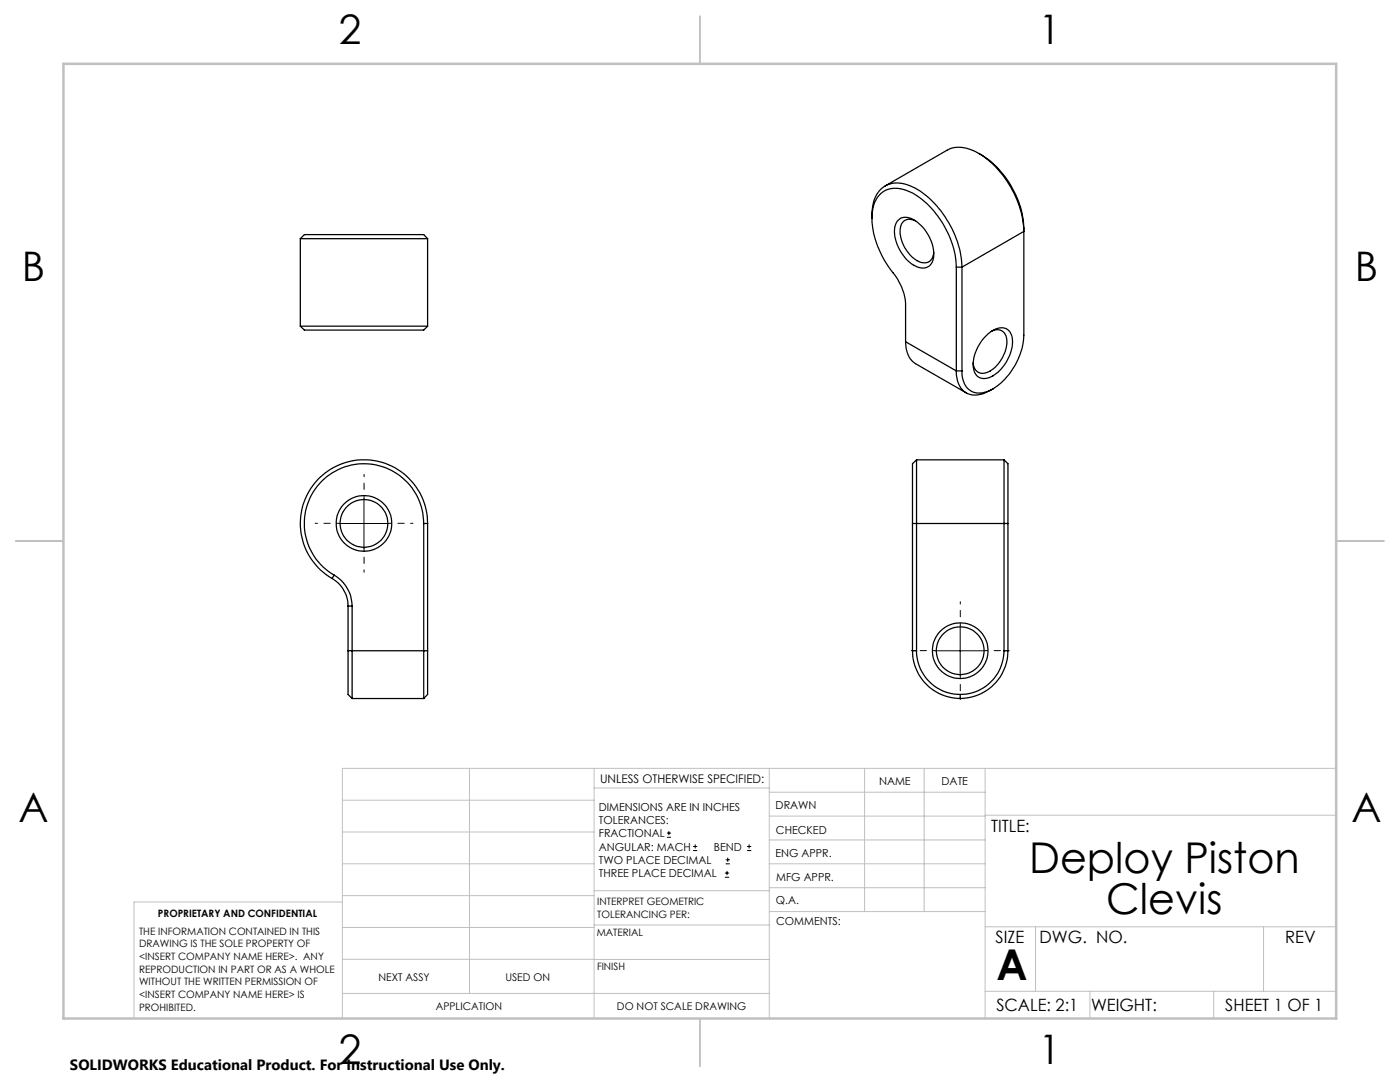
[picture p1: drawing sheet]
<svg xmlns="http://www.w3.org/2000/svg" width="279mm" height="216mm" viewBox="0 0 279 216" stroke-linecap="round" stroke-linejoin="round" font-family="sans-serif">
<g fill="none" stroke="#000" stroke-width=".2">
<path d="M72.6 99.4v10M67.6 104.5h10M186.6 129.9h10M191.6 124.8v10M133.1 167.1h.8M133.1 166.2h.8M133.5 165.8v.9M138.3 169.7h.8M138.3 168.9h.8M138.7 168.5v.8M144.7 175h.8M144.7 174.2h.8"/>
<path d="M144.8 172.4h.9M144.8 171.6h.9M145.1 173.8v.8M145.2 171.1v.9M149.1 169.7h.8M149.1 168.9h.8M149.5 168.5v.8"/>
</g>
<path d="M72.7 99.4v-4.7M67.7 104.4h-4.8M72.7 109.4v4.8M77.7 104.4h4.7M186.6 129.8h-4.7M191.6 124.8v-4.7M191.6 134.8v4.8M196.6 129.8h4.8" fill="none" stroke="#000" stroke-width=".2" stroke-dasharray="15.2 1.3 1.3 1.3" stroke-dashoffset="14.8"/>
<g fill="none" stroke="#c0c0c0" stroke-width=".2">
<path d="M68.3 159.7h50.3M93.7 153.3v44.9M118.6 153.3v49.9M118.6 157.2h34.9M153.5 153.3v49.9M153.5 158.1h43.1M172.5 153.3v28.6M184.4 153.3v28.6M196.6 153.3v49.9M266.7 153.3h-198.4v49.9M68.3 178.7h50.3M68.3 172.4h50.3"/>
<path d="M68.3 166h50.3M68.3 180h-41.6v23.2M118.6 177.7h35M153.5 167.6h43.1M153.5 162.8h43.1M153.5 172.4h43.1M153.5 177.1h43.1M196.6 162.7h70.1M68.3 198.2h85.2M68.3 191.4l85.2 .1M68.3 185.1h50.3M118.6 184.6h35"/>
<path d="M153.6 181.9h43M196.6 197.8h70.1M196.6 184.9h70.1M206.7 184.9v12.9M217.5 197.8v5.4M242.2 197.8v5.4M252.2 184.9v12.9"/>
</g>
<path d="M139.7 3.2v9.5M3.1 107.9h9.6M266.7 107.9h9.5M139.7 203.2v9.6" fill="none" stroke="#c0c0c0" stroke-width=".25"/>
<path d="M12.7 12.7h254v190.5h-254z" fill="none" stroke="#c0c0c0" stroke-width=".5"/>
<g fill="none" stroke="#000" stroke-width=".25">
<path d="M176.6 37.1l12.4-7.1a6 6 0 0 1 5.9 .4 19.8 19.8 0 0 1 9.4 15.8l-12.3 7.1M195.3 30.6a18.3 18.3 0 0 1 9 14.9v21.4a13.6 13.6 0 0 1-6.1 10.7M59.9 47.6h25.4M59.9 47.6l.8-.8h23.9l.7 .8M59.9 47.6v17.5M85.3 47.6v17.5M174 43.6a7 7 0 0 1 2.4-6.3 5.9 5.9 0 0 1 6.2 .2 19.9 19.9 0 0 1 9.4 15.8M179.3 43.9a2.67 2.67 0 0 1 3.5 .2 8.2 8.2 0 0 1 3.4 7.8 2.22 2.22 0 0 1-3.4 1.2 8.3 8.3 0 0 1-4.2-7.8l.2-.7zM182.7 44.1a1.96 1.96 0 0 0-2.1-.1 1.96 1.96 0 0 0-1 1.9 7.1 7.1 0 0 0 4.3 6.5 1.89 1.89 0 0 0 2.4-2.1M190.9 53.3a18.3 18.3 0 0 0-9.3-15 5.1 5.1 0 0 0-6 .5 7.7 7.7 0 0 0-1.4 6.7 20.5 20.5 0 0 0 4.7 9.8 10.7 10.7 0 0 1 1.8 5.6v7.3M190.9 53.3h1.1M190.9 53.3v20.7"/>
<path d="M192 53.3v20.7M59.9 65.1h25.4M59.9 65.1l.8 .8h23.9l.7-.8M180.7 68.2a4.9 4.9 0 0 0 2 4.4l10.1 5.8M180.7 68.2l10.2 5.8M190.9 74a4.6 4.6 0 0 0 2.2 4.6 5.7 5.7 0 0 0 5.1-1M190.9 74h1.1M192 74a3.9 3.9 0 0 0 2.9 4.4 5.9 5.9 0 0 0 3.3-.8M197.2 66.6a3.3 3.3 0 0 1 3.9-.8 3.6 3.6 0 0 1 .8 3.8 8.2 8.2 0 0 1-4.7 5.8 2.18 2.18 0 0 1-3-2.1 8.6 8.6 0 0 1 3-6.7zM197.8 66.1a1.99 1.99 0 0 1 2.2-.1 1.99 1.99 0 0 1 .9 1.9 7.2 7.2 0 0 1-3.9 6.4 1.91 1.91 0 0 1-2.8-1.9M182.9 91.8v38.1M182.9 91.8l-.8 .7v12"/>
<path d="M182.9 91.8h17.5M200.4 91.8v38.1M200.4 91.8l.8 .7v12M66.3 115.4a6.4 6.4 0 0 1 3.2 5.5M66.7 114.8a7.3 7.3 0 0 1 3.6 6.1M66.7 114.8l-.4 .6M84.6 104.5a11.9 11.9 0 0 0-17.9-10.4 11.9 11.9 0 0 0 0 20.7M84.6 104.5v34.9M84.6 104.5h.7M85.3 104.5a12.7 12.7 0 0 0-19-11.1 12.7 12.7 0 0 0 0 22M85.3 104.5v25.4M182.1 104.5h19.1"/>
<path d="M182.1 104.5v25.4M201.2 104.5v25.4M69.5 129.9v8.7l.8 .8M69.5 129.9h15.8M69.5 120.9v9M69.5 120.9h.8M70.3 120.9v18.5M70.3 139.4h14.3M85.3 129.9v8.7l-.7 .8M182.1 129.9a9.6 9.6 0 0 0 9.5 9.5M182.1 129.9h.8M182.9 129.9a8.7 8.7 0 0 0 8.7 8.7"/>
<path d="M191.6 138.6v.8M200.4 129.9a8.8 8.8 0 0 1-8.8 8.7M200.4 129.9h.8M201.2 129.9a9.6 9.6 0 0 1-9.6 9.5"/>
<circle cx="72.6" cy="104.4" r="5.6"/>
<circle cx="72.6" cy="104.4" r="4.8"/>
<circle cx="191.6" cy="129.8" r="5.6"/>
<circle cx="191.6" cy="129.8" r="4.8"/>
</g>
<g font-size="8.5">
<text x="205.4" y="174.2">Deploy Piston</text>
<text x="220.8" y="182.3">Clevis</text>
<text x="198.9" y="195.5">A</text>
</g>
<g font-size="8.1">
<text x="67.6" y="8.9">2</text>
<text x="207.3" y="8.9">1</text>
<text x="4.4" y="56.2">B</text>
<text x="270.4" y="56.2">B</text>
<text x="3.7" y="164.1">A</text>
<text x="269.7" y="164.1">A</text>
<text x="67.6" y="212.4">2</text>
<text x="207.3" y="212.4">1</text>
</g>
<g font-size="3.4">
<text x="197.8" y="166">TITLE:</text>
<text x="198.7" y="188.1">SIZE</text>
<text x="207.5" y="188.1">DWG. NO.</text>
<text x="256.5" y="188.2">REV</text>
<text x="198.8" y="201.7">SCALE: 2:1</text>
<text x="217.7" y="201.8">WEIGHT:</text>
<text x="244.5" y="201.7">SHEET 1 OF 1</text>
</g>
<text font-size="3" x="14" y="213.5">SOLIDWORKS Educational Product. For Instructional Use Only.</text>
<text font-size="2.4" x="119.8" y="156.2">UNLESS OTHERWISE SPECIFIED:</text>
<g font-size="2.2">
<text x="119.5" y="161.8">DIMENSIONS ARE IN INCHES</text>
<text x="154.8" y="161.4">DRAWN</text>
<text x="175.4" y="156.6">NAME</text>
<text x="187.9" y="156.7">DATE</text>
<text x="119.5" y="164.4">TOLERANCES:</text>
<text x="119.5" y="167.1">FRACTIONAL</text>
<text x="154.9" y="166.3">CHECKED</text>
<text x="119.5" y="169.7">ANGULAR: MACH</text>
<text x="119.5" y="172.4">TWO PLACE DECIMAL</text>
<text x="142.5" y="169.7">BEND</text>
<text x="154.8" y="171">ENG APPR.</text>
<text x="119.5" y="175">THREE PLACE DECIMAL</text>
<text x="154.9" y="175.7">MFG APPR.</text>
<text x="154.9" y="180.4">Q.A.</text>
<text x="154.9" y="184.6">COMMENTS:</text>
</g>
<g font-size="2.1">
<text x="75.5" y="195.7">NEXT ASSY</text>
<text x="100.9" y="195.7">USED ON</text>
<text x="86.9" y="201.5">APPLICATION</text>
<text x="123.1" y="201.6">DO NOT SCALE DRAWING</text>
</g>
<g font-size="2">
<text x="31.5" y="182.9">PROPRIETARY AND CONFIDENTIAL</text>
<text x="119.2" y="180.6">INTERPRET GEOMETRIC</text>
<text x="119.2" y="183.1">TOLERANCING PER:</text>
<text x="27.8" y="186.5">THE INFORMATION CONTAINED IN THIS</text>
<text x="27.8" y="189">DRAWING IS THE SOLE PROPERTY OF</text>
<text x="27.8" y="191.6">&lt;INSERT COMPANY NAME HERE&gt;. ANY</text>
<text x="119.1" y="186.7">MATERIAL</text>
<text x="27.8" y="194.1">REPRODUCTION IN PART OR AS A WHOLE</text>
<text x="27.8" y="196.6">WITHOUT THE WRITTEN PERMISSION OF</text>
<text x="119.1" y="193.5">FINISH</text>
<text x="27.8" y="199.1">&lt;INSERT COMPANY NAME HERE&gt; IS</text>
<text x="27.8" y="201.7">PROHIBITED.</text>
</g>
</svg>
